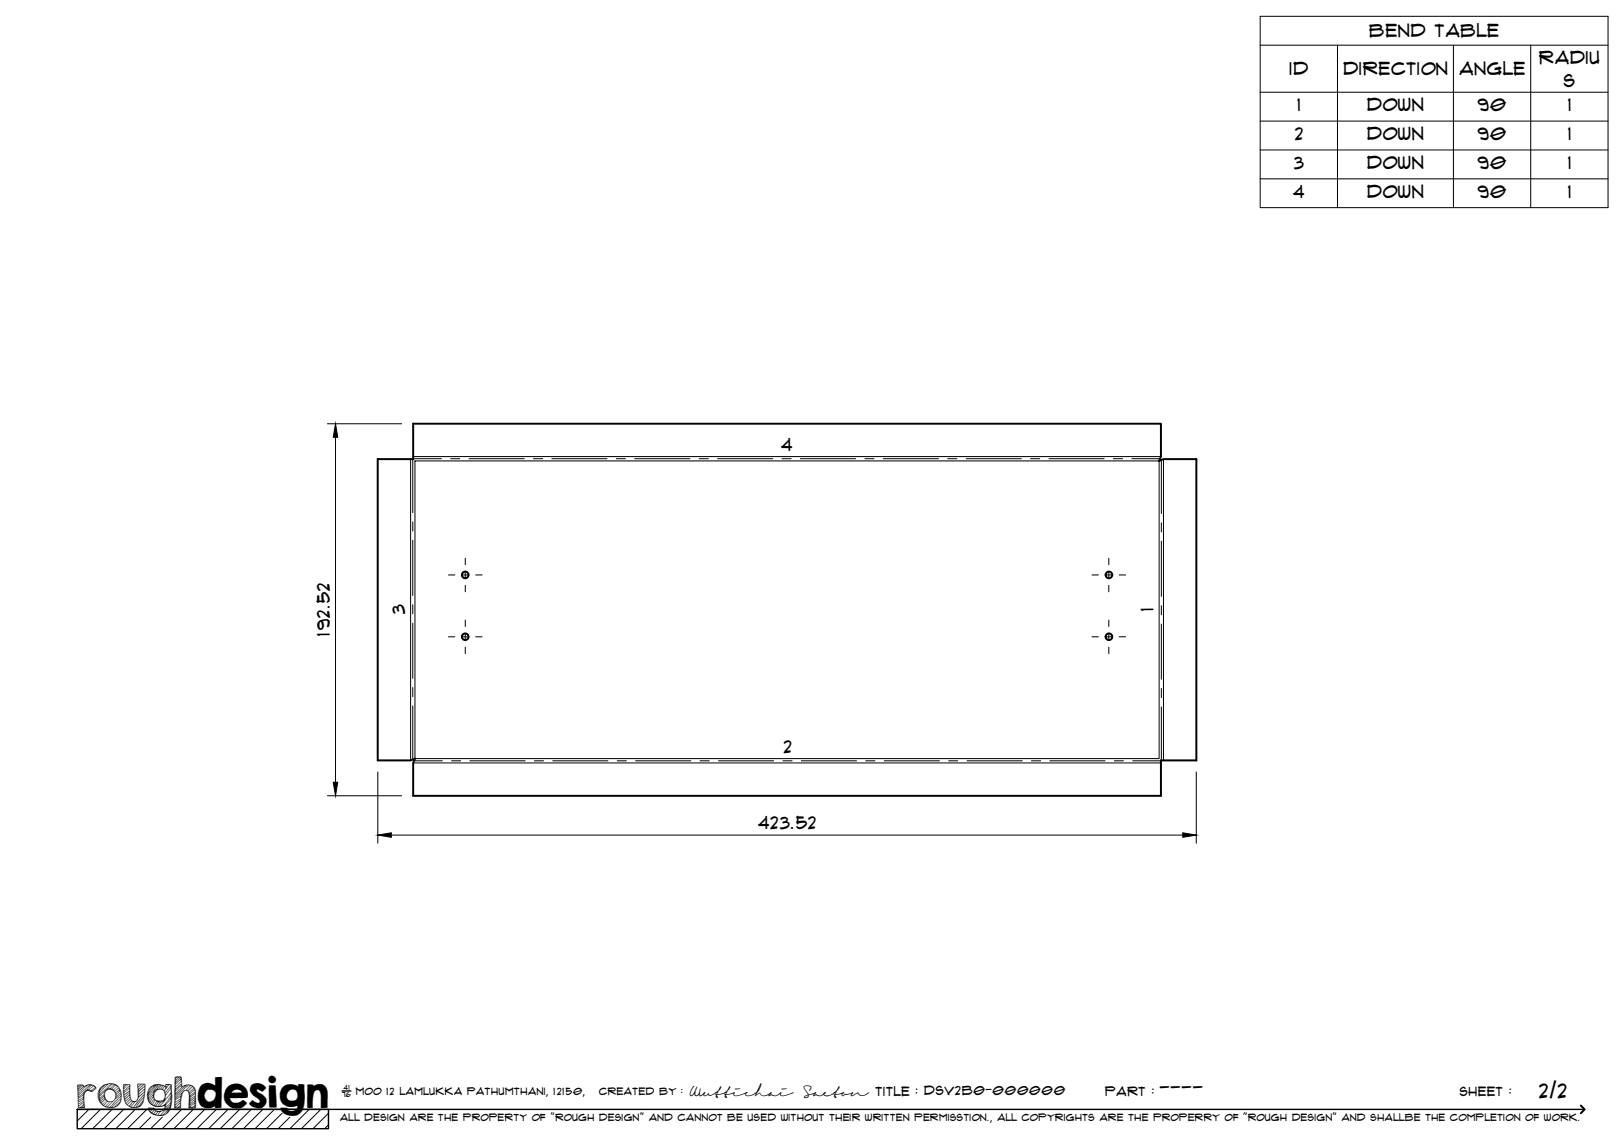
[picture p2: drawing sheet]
<svg xmlns="http://www.w3.org/2000/svg" width="420mm" height="297mm" viewBox="0 0 420 297" stroke-linecap="round" stroke-linejoin="round" font-family="sans-serif">
<!-- layer: Visible -->
<g fill="none" stroke="#000" stroke-width=".51">
<path d="M97.7 118.8h9.2v-9.2h193.5v8.5l-.5 1.2 1.1-.5h8.5v78h-9.1v9.1h-193.5v-8.5l.5-1.1-1.2 .5h-8.5z"/>
<circle cx="120.4" cy="148.8" r=".86"/>
<circle cx="286.9" cy="148.8" r=".86"/>
<circle cx="120.4" cy="164.8" r=".86"/>
<circle cx="286.9" cy="164.8" r=".86"/>
</g>
<!-- layer: Bend Center -->
<g fill="none" stroke="#000" stroke-width=".26">
<path d="M106.8 118.8v13.8M106.9 118.7h7.3M116.6 118.7h2.4M121.3 118.7h14.3M138 118.7h2.4M142.8 118.7h14.3M159.4 118.7h2.4M164.2 118.7h14.3M180.9 118.7h2.4M185.7 118.7h14.2M202.3 118.7h2.4M207.1 118.7h14.3"/>
<path d="M223.8 118.7h2.3M228.5 118.7h14.3M245.2 118.7h2.4M250 118.7h14.2M266.6 118.7h2.4M271.4 118.7h14.3M288.1 118.7h2.3M292.8 118.7h7.3M300.5 119v13.9M106.8 135v2.4M106.8 139.8v14.3M300.5 135.3v2.4"/>
<path d="M106.8 156.5v2.3M300.5 140v14.3M300.5 156.7v2.4M106.8 161.2v14.3M106.8 177.9v2.4M300.5 161.5v14.3M300.5 178.1v2.4M106.8 182.7v13.8M107.1 196.9h7.3M116.8 196.9h2.4M121.6 196.9h14.3M138.2 196.9h2.4"/>
<path d="M143 196.9h14.3M159.7 196.9h2.4M164.4 196.9h14.3M181.1 196.9h2.4M185.9 196.9h14.3M202.5 196.9h2.4M207.3 196.9h14.3M224 196.9h2.4M228.7 196.9h14.3M245.4 196.9h2.4M250.2 196.9h14.3M266.8 196.9h2.4"/>
<path d="M271.6 196.9h14.3M288.3 196.9h2.4M293.1 196.9h7.3M300.5 182.9v13.9"/>
</g>
<!-- layer: Visible Narrow -->
<path d="M106.2 118.8v78M106.9 118.1h193.5M107.4 119.3h192.5v77h-192.5zM301 118.8v78M106.9 197.4h193.5" fill="none" stroke="#000" stroke-width=".26"/>
<!-- layer: TitleBlock -->
<path d="M20 287h65v5h-65zM20 287h390M88.5 282.3h2.3" fill="none" stroke="#000" stroke-width=".36"/>
<path d="M409 286.1l1 .9-1 1" fill="none" stroke="#000" stroke-width=".51"/>
<g fill="none" stroke="#000" stroke-width=".26">
<path d="M23 287l-3 3.1M26 287l-5 5M29 287l-5 5M32 287l-5 5M35 287l-5 5M38 287l-5 5M39 289.1l-3 2.9M42 289.1l-3 2.9M47 287l-5 5M50 287l-5 5M53 287l-5 5M56 287l-5 5"/>
<path d="M59 287l-5 5M62 287l-5 5M65 287l-5 5M68 287l-5 5M71 287l-5 5M73 288l-4 4M75 289.1l-3 2.9M80 287l-5 5M83 287l-5 5M85 288l-4 4M85 291l-1 1"/>
</g>
<!-- layer: Smart Centers -->
<g fill="none" stroke="#000" stroke-width=".26">
<path d="M116 148.8h1.7M119.5 148.8h1.8M120.4 144.4v1.7M120.4 147.9v1.8M120.4 151.5v1.6M123.1 148.8h1.6M282.5 148.8h1.7M286 148.8h1.8M286.9 144.4v1.7M286.9 147.9v1.8M286.9 151.5v1.6M289.5 148.8h1.7"/>
<path d="M116 164.8h1.7M119.5 164.8h1.8M120.4 160.4v1.7M120.4 163.9v1.8M120.4 167.5v1.6M123.1 164.8h1.6M282.5 164.8h1.7M286 164.8h1.8M286.9 160.4v1.7M286.9 163.9v1.8M286.9 167.5v1.6M289.5 164.8h1.7"/>
</g>
<!-- layer: Bend Tables -->
<path d="M326 4.2h90v49.5h-90zM326 11.7h90M346 11.7v42M376 11.7v42M396 11.7v42M326 23.9h90M326 31.3h90M326 38.8h90M326 46.3h90" fill="none" stroke="#000" stroke-width=".26"/>
<!-- layer: FD_Dimensions -->
<path d="M84.7 109.7h19.2M86.8 113.1v89.3M97.7 199.7v18.5M309.5 199.7v18.5M84.7 205.9h19.2M101.2 216.1h204.8" fill="none" stroke="#000" stroke-width=".26"/>
<path d="M86.8 109.7l.6 3.4h-1.2zM86.2 202.4h1.2l-.6 3.5zM97.7 216.1l3.5-.6v1.1zM306 215.5l3.5 .6-3.5 .5z" fill="#000" stroke="#000" stroke-width=".26"/>
<text font-size="9.7" x="19.9" y="286.8">roughdesign</text>
<g font-size="5.3">
<text x="300.1" y="283.6">----</text>
<text x="398.2" y="284">2/2</text>
</g>
<g font-size="4.6">
<text x="354.4" y="9.7">Bend Table</text>
<text x="398.2" y="16.6">Radiu</text>
<text x="333.7" y="19.5">ID</text>
<text x="347.6" y="19.5">Direction</text>
<text x="377.6" y="19.5">Angle</text>
<text x="404.6" y="22.4">s</text>
<text x="335.7" y="28.8">1</text>
<text x="353.7" y="28.8">Down</text>
<text x="382.4" y="28.8">90</text>
<text x="405.7" y="28.8">1</text>
<text x="335" y="36.2">2</text>
<text x="353.7" y="36.2">Down</text>
<text x="382.4" y="36.2">90</text>
<text x="405.7" y="36.2">1</text>
<text x="334.8" y="43.7">3</text>
<text x="353.7" y="43.7">Down</text>
<text x="382.4" y="43.7">90</text>
<text x="405.7" y="43.7">1</text>
<text x="334.6" y="51.2">4</text>
<text x="353.7" y="51.2">Down</text>
<text x="382.4" y="51.2">90</text>
<text x="405.7" y="51.2">1</text>
<text x="202.1" y="116.7">4</text>
<text x="104.7" y="158.9" transform="rotate(-90 104.7 158.9)">3</text>
<text x="298.4" y="158.2" transform="rotate(-90 298.4 158.2)">1</text>
<text x="85.3" y="164.6" transform="rotate(-90 85.3 164.6)">192.52</text>
<text x="202.8" y="194.8">2</text>
<text x="196.1" y="214.6">423.52</text>
</g>
<g font-size="3.4">
<text x="178.3" y="283.5">Wuttichai</text>
<text x="208.1" y="283.5">Saeton title : DSV2B0-000000</text>
</g>
<g font-size="3.3">
<text x="286" y="283.5">Part :</text>
<text x="377.7" y="283.5">sheet :</text>
</g>
<g font-size="2.7">
<text x="92.1" y="283.3">moo 12 Lamlukka pathumthani, 12150,</text>
<text x="155" y="283.3">created by :</text>
</g>
<text font-size="2.6" x="88" y="290.1">all design are the property of &quot;rough design&quot; and cannot be used without their written permisstion., all copyrights are the properry of &quot;rough design&quot; and shallbe the completion of work.</text>
<g font-size="1.9">
<text x="88.5" y="283.9">76</text>
<text x="88.9" y="282.1">41</text>
</g>
</svg>
